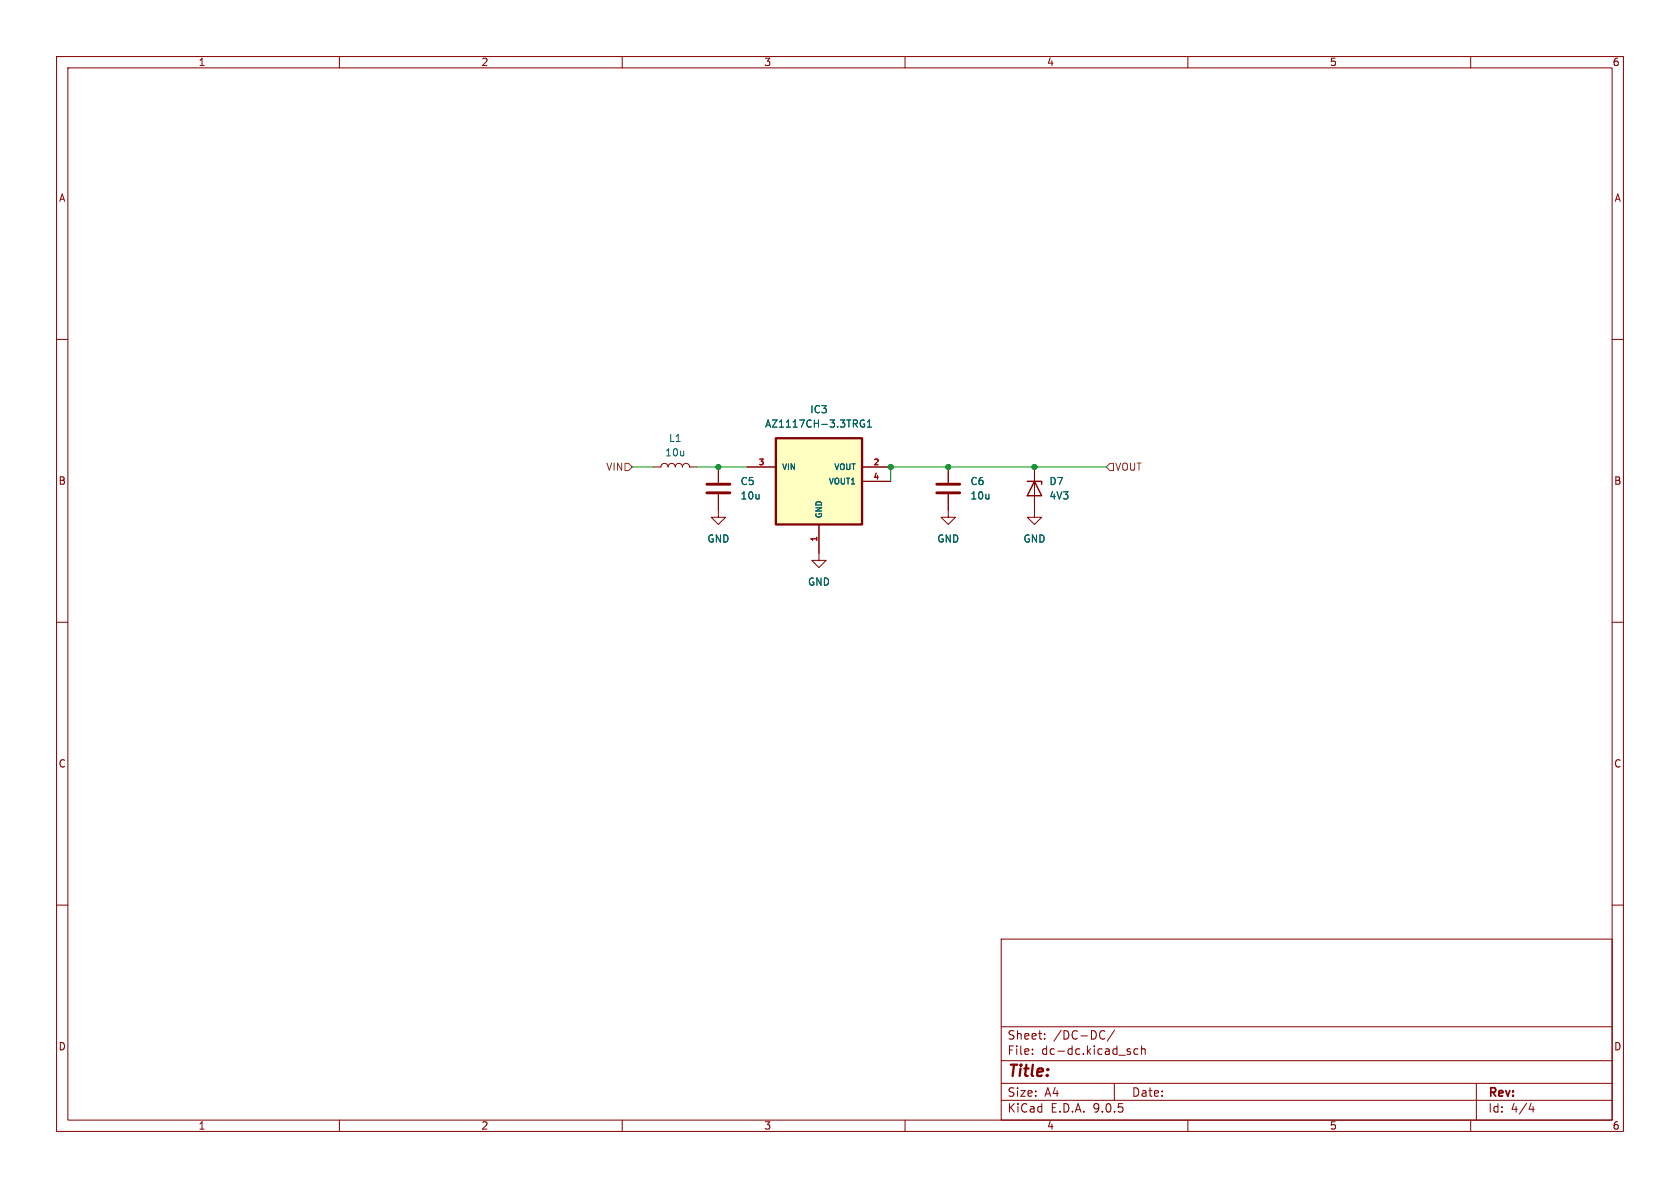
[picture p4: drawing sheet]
(kicad_sch
 (version 20250114)
 (generator "eeschema")
 (generator_version "9.0")
 (paper "A4")
 (lib_symbols
  (symbol "Device:C"
   (pin_numbers (hide yes))
   (pin_names
    (offset 0.254)) (exclude_from_sim no) (in_bom yes) (on_board yes)
   (property "Reference" "C" (at 0.635 2.54 0) (effects (font (size 1.27 1.27)) (justify left)))
   (property "Value" "C" (at 0.635 -2.54 0) (effects (font (size 1.27 1.27)) (justify left)))
   (property "Footprint" "" (at 0.9652 -3.81 0) (effects (font (size 1.27 1.27)) (hide yes)))
   (property "Datasheet" "~" (at 0 0 0) (effects (font (size 1.27 1.27)) (hide yes)))
   (property "Description" "Unpolarized capacitor" (at 0 0 0) (effects (font (size 1.27 1.27)) (hide yes)))
   (symbol "C_0_1"
    (polyline (pts (xy -2.032 0.762) (xy 2.032 0.762)) (stroke (width 0.508) (type solid)) (fill (type none)))
    (polyline (pts (xy -2.032 -0.762) (xy 2.032 -0.762)) (stroke (width 0.508) (type solid)) (fill (type none))))
   (symbol "C_1_1"
    (pin passive line (at 0 3.81 270) (length 2.794) (name "~" (effects (font (size 1.27 1.27)))) (number "1" (effects (font (size 1.27 1.27)))))
    (pin passive line (at 0 -3.81 90) (length 2.794) (name "~" (effects (font (size 1.27 1.27)))) (number "2" (effects (font (size 1.27 1.27))))))
   (embedded_fonts no))
  (symbol "Device:D_Zener"
   (pin_numbers (hide yes))
   (pin_names
    (offset 1.016) (hide yes)) (exclude_from_sim no) (in_bom yes) (on_board yes)
   (property "Reference" "D" (at 0 2.54 0) (effects (font (size 1.27 1.27))))
   (property "Value" "D_Zener" (at 0 -2.54 0) (effects (font (size 1.27 1.27))))
   (property "Footprint" "" (at 0 0 0) (effects (font (size 1.27 1.27)) (hide yes)))
   (property "Datasheet" "~" (at 0 0 0) (effects (font (size 1.27 1.27)) (hide yes)))
   (property "Description" "Zener diode" (at 0 0 0) (effects (font (size 1.27 1.27)) (hide yes)))
   (symbol "D_Zener_0_1"
    (polyline (pts (xy -1.27 -1.27) (xy -1.27 1.27) (xy -0.762 1.27)) (stroke (width 0.254) (type solid)) (fill (type none)))
    (polyline (pts (xy 1.27 0) (xy -1.27 0)) (stroke (width 0) (type solid)) (fill (type none)))
    (polyline (pts (xy 1.27 -1.27) (xy 1.27 1.27) (xy -1.27 0) (xy 1.27 -1.27)) (stroke (width 0.254) (type solid)) (fill (type none))))
   (symbol "D_Zener_1_1"
    (pin passive line (at -3.81 0 0) (length 2.54) (name "K" (effects (font (size 1.27 1.27)))) (number "1" (effects (font (size 1.27 1.27)))))
    (pin passive line (at 3.81 0 180) (length 2.54) (name "A" (effects (font (size 1.27 1.27)))) (number "2" (effects (font (size 1.27 1.27))))))
   (embedded_fonts no))
  (symbol "Device:L"
   (pin_numbers (hide yes))
   (pin_names
    (offset 1.016) (hide yes)) (exclude_from_sim no) (in_bom yes) (on_board yes)
   (property "Reference" "L" (at -1.27 0 90) (effects (font (size 1.27 1.27))))
   (property "Value" "L" (at 1.905 0 90) (effects (font (size 1.27 1.27))))
   (property "Footprint" "" (at 0 0 0) (effects (font (size 1.27 1.27)) (hide yes)))
   (property "Datasheet" "~" (at 0 0 0) (effects (font (size 1.27 1.27)) (hide yes)))
   (property "Description" "Inductor" (at 0 0 0) (effects (font (size 1.27 1.27)) (hide yes)))
   (symbol "L_0_1"
    (arc (start 0 2.54) (mid 0.635 1.905) (end 0 1.27) (stroke (width 0) (type solid)) (fill (type none)))
    (arc (start 0 1.27) (mid 0.635 0.635) (end 0 0) (stroke (width 0) (type solid)) (fill (type none)))
    (arc (start 0 0) (mid 0.635 -0.635) (end 0 -1.27) (stroke (width 0) (type solid)) (fill (type none)))
    (arc (start 0 -1.27) (mid 0.635 -1.905) (end 0 -2.54) (stroke (width 0) (type solid)) (fill (type none))))
   (symbol "L_1_1"
    (pin passive line (at 0 3.81 270) (length 1.27) (name "1" (effects (font (size 1.27 1.27)))) (number "1" (effects (font (size 1.27 1.27)))))
    (pin passive line (at 0 -3.81 90) (length 1.27) (name "2" (effects (font (size 1.27 1.27)))) (number "2" (effects (font (size 1.27 1.27))))))
   (embedded_fonts no))
  (symbol "LD1117S33CTR:LD1117S33CTR"
   (pin_names
    (offset 1.016)) (exclude_from_sim no) (in_bom yes) (on_board yes)
   (property "Reference" "IC" (at -7.62 5.715 0) (effects (font (size 1.27 1.27)) (justify left bottom)))
   (property "Value" "LD1117S33CTR" (at -5.08 2.54 0) (effects (font (size 1.27 1.27)) (justify left bottom)))
   (property "Footprint" "LD1117S33CTR:SOT223" (at 0 0 0) (effects (font (size 1.27 1.27)) (justify bottom) (hide yes)))
   (property "Datasheet" "" (at 0 0 0) (effects (font (size 1.27 1.27)) (hide yes)))
   (property "Description" "" (at 0 0 0) (effects (font (size 1.27 1.27)) (hide yes)))
   (property "MF" "STMicroelectronics" (at 0 0 0) (effects (font (size 1.27 1.27)) (justify bottom) (hide yes)))
   (property "Description_1" "Linear Voltage Regulator IC Positive Fixed 1 Output  800mA SOT-223" (at 0 0 0) (effects (font (size 1.27 1.27)) (justify bottom) (hide yes)))
   (property "Package" "SOT-223 STMicroelectronics" (at 0 0 0) (effects (font (size 1.27 1.27)) (justify bottom) (hide yes)))
   (property "Price" "None" (at 0 0 0) (effects (font (size 1.27 1.27)) (justify bottom) (hide yes)))
   (property "SnapEDA_Link" "https://www.snapeda.com/parts/LD1117S33CTR/STMicroelectronics/view-part/?ref=snap" (at 0 0 0) (effects (font (size 1.27 1.27)) (justify bottom) (hide yes)))
   (property "MP" "LD1117S33CTR" (at 0 0 0) (effects (font (size 1.27 1.27)) (justify bottom) (hide yes)))
   (property "Availability" "In Stock" (at 0 0 0) (effects (font (size 1.27 1.27)) (justify bottom) (hide yes)))
   (property "Check_prices" "https://www.snapeda.com/parts/LD1117S33CTR/STMicroelectronics/view-part/?ref=eda" (at 0 0 0) (effects (font (size 1.27 1.27)) (justify bottom) (hide yes)))
   (symbol "LD1117S33CTR_0_0"
    (rectangle (start -7.62 -10.16) (end 7.62 5.08) (stroke (width 0.4064) (type default)) (fill (type background)))
    (pin input line (at -12.7 0 0) (length 5.08) (name "VIN" (effects (font (size 1.016 1.016)))) (number "3" (effects (font (size 1.016 1.016)))))
    (pin power_in line (at 0 -15.24 90) (length 5.08) (name "GND" (effects (font (size 1.016 1.016)))) (number "1" (effects (font (size 1.016 1.016)))))
    (pin power_in line (at 12.7 0 180) (length 5.08) (name "VOUT" (effects (font (size 1.016 1.016)))) (number "2" (effects (font (size 1.016 1.016)))))
    (pin power_in line (at 12.7 -2.54 180) (length 5.08) (name "VOUT1" (effects (font (size 1.016 1.016)))) (number "4" (effects (font (size 1.016 1.016))))))
   (embedded_fonts no))
  (symbol "power:GND"
   (power)
   (pin_names
    (offset 0)) (exclude_from_sim no) (in_bom yes) (on_board yes)
   (property "Reference" "#PWR" (at 0 -6.35 0) (effects (font (size 1.27 1.27)) (hide yes)))
   (property "Value" "GND" (at 0 -3.81 0) (effects (font (size 1.27 1.27))))
   (property "Footprint" "" (at 0 0 0) (effects (font (size 1.27 1.27)) (hide yes)))
   (property "Datasheet" "" (at 0 0 0) (effects (font (size 1.27 1.27)) (hide yes)))
   (property "Description" "Power symbol creates a global label with name \"GND\" , ground" (at 0 0 0) (effects (font (size 1.27 1.27)) (hide yes)))
   (symbol "GND_0_1"
    (polyline (pts (xy 0 0) (xy 0 -1.27) (xy 1.27 -1.27) (xy 0 -2.54) (xy -1.27 -1.27) (xy 0 -1.27)) (stroke (width 0) (type solid)) (fill (type none))))
   (symbol "GND_1_1"
    (pin power_in line (at 0 0 270) (length 0) (hide yes) (name "GND" (effects (font (size 1.27 1.27)))) (number "1" (effects (font (size 1.27 1.27))))))
   (embedded_fonts no)))
 (junction
  (at 127 82.55)
  (diameter 0)
  (color 0 0 0 0))
 (junction
  (at 167.64 82.55)
  (diameter 0)
  (color 0 0 0 0))
 (junction
  (at 157.48 82.55)
  (diameter 0)
  (color 0 0 0 0))
 (junction
  (at 182.88 82.55)
  (diameter 0)
  (color 0 0 0 0))
 (wire
  (pts (xy 157.48 82.55) (xy 167.64 82.55))
  (stroke (width 0) (type default)))
 (wire
  (pts (xy 127 82.55) (xy 132.08 82.55))
  (stroke (width 0) (type default)))
 (wire
  (pts (xy 123.19 82.55) (xy 127 82.55))
  (stroke (width 0) (type default)))
 (wire
  (pts (xy 157.48 82.55) (xy 157.48 85.09))
  (stroke (width 0) (type default)))
 (wire
  (pts (xy 111.76 82.55) (xy 115.57 82.55))
  (stroke (width 0) (type default)))
 (wire
  (pts (xy 167.64 82.55) (xy 182.88 82.55))
  (stroke (width 0) (type default)))
 (wire
  (pts (xy 182.88 82.55) (xy 195.58 82.55))
  (stroke (width 0) (type default)))
 (hierarchical_label "VOUT"
  (shape input)
  (at 195.58 82.55 0)
  (effects (font (size 1.27 1.27)) (justify left)))
 (hierarchical_label "VIN"
  (shape input)
  (at 111.76 82.55 180)
  (effects (font (size 1.27 1.27)) (justify right)))
 (symbol
  (lib_id "Device:D_Zener")
  (at 182.88 86.36 270)
  (unit 1)
  (exclude_from_sim no)
  (in_bom yes)
  (on_board yes)
  (dnp no)
  (fields_autoplaced yes)
  (property "Reference" "D7" (at 185.42 85.0899 90) (effects (font (size 1.27 1.27)) (justify left)))
  (property "Value" "4V3" (at 185.42 87.6299 90) (effects (font (size 1.27 1.27)) (justify left)))
  (property "Footprint" "Diode_SMD:D_SMA" (at 182.88 86.36 0) (effects (font (size 1.27 1.27)) (hide yes)))
  (property "Datasheet" "~" (at 182.88 86.36 0) (effects (font (size 1.27 1.27)) (hide yes)))
  (property "Description" "Zener diode" (at 182.88 86.36 0) (effects (font (size 1.27 1.27)) (hide yes)))
  (pin "1")
  (pin "2"))
 (symbol
  (lib_id "power:GND")
  (at 144.78 97.79 0)
  (unit 1)
  (exclude_from_sim no)
  (in_bom yes)
  (on_board yes)
  (dnp no)
  (fields_autoplaced yes)
  (property "Reference" "#PWR025" (at 144.78 104.14 0) (effects (font (size 1.27 1.27)) (hide yes)))
  (property "Value" "GND" (at 144.78 102.87 0) (effects (font (size 1.27 1.27))))
  (property "Footprint" "" (at 144.78 97.79 0) (effects (font (size 1.27 1.27)) (hide yes)))
  (property "Datasheet" "" (at 144.78 97.79 0) (effects (font (size 1.27 1.27)) (hide yes)))
  (property "Description" "Power symbol creates a global label with name \"GND\" , ground" (at 144.78 97.79 0) (effects (font (size 1.27 1.27)) (hide yes)))
  (pin "1"))
 (symbol
  (lib_id "Device:C")
  (at 127 86.36 0)
  (unit 1)
  (exclude_from_sim no)
  (in_bom yes)
  (on_board yes)
  (dnp no)
  (fields_autoplaced yes)
  (property "Reference" "C5" (at 130.81 85.0899 0) (effects (font (size 1.27 1.27)) (justify left)))
  (property "Value" "10u" (at 130.81 87.6299 0) (effects (font (size 1.27 1.27)) (justify left)))
  (property "Footprint" "Capacitor_SMD:C_1206_3216Metric" (at 127.9652 90.17 0) (effects (font (size 1.27 1.27)) (hide yes)))
  (property "Datasheet" "~" (at 127 86.36 0) (effects (font (size 1.27 1.27)) (hide yes)))
  (property "Description" "Unpolarized capacitor" (at 127 86.36 0) (effects (font (size 1.27 1.27)) (hide yes)))
  (pin "2")
  (pin "1"))
 (symbol
  (lib_id "power:GND")
  (at 182.88 90.17 0)
  (unit 1)
  (exclude_from_sim no)
  (in_bom yes)
  (on_board yes)
  (dnp no)
  (fields_autoplaced yes)
  (property "Reference" "#PWR043" (at 182.88 96.52 0) (effects (font (size 1.27 1.27)) (hide yes)))
  (property "Value" "GND" (at 182.88 95.25 0) (effects (font (size 1.27 1.27))))
  (property "Footprint" "" (at 182.88 90.17 0) (effects (font (size 1.27 1.27)) (hide yes)))
  (property "Datasheet" "" (at 182.88 90.17 0) (effects (font (size 1.27 1.27)) (hide yes)))
  (property "Description" "Power symbol creates a global label with name \"GND\" , ground" (at 182.88 90.17 0) (effects (font (size 1.27 1.27)) (hide yes)))
  (pin "1"))
 (symbol
  (lib_id "Device:L")
  (at 119.38 82.55 90)
  (unit 1)
  (exclude_from_sim no)
  (in_bom yes)
  (on_board yes)
  (dnp no)
  (fields_autoplaced yes)
  (property "Reference" "L1" (at 119.38 77.47 90) (effects (font (size 1.27 1.27))))
  (property "Value" "10u" (at 119.38 80.01 90) (effects (font (size 1.27 1.27))))
  (property "Footprint" "Inductor_SMD:L_0805_2012Metric" (at 119.38 82.55 0) (effects (font (size 1.27 1.27)) (hide yes)))
  (property "Datasheet" "~" (at 119.38 82.55 0) (effects (font (size 1.27 1.27)) (hide yes)))
  (property "Description" "Inductor" (at 119.38 82.55 0) (effects (font (size 1.27 1.27)) (hide yes)))
  (pin "1")
  (pin "2"))
 (symbol
  (lib_id "LD1117S33CTR:LD1117S33CTR")
  (at 144.78 82.55 0)
  (unit 1)
  (exclude_from_sim no)
  (in_bom yes)
  (on_board yes)
  (dnp no)
  (fields_autoplaced yes)
  (property "Reference" "IC3" (at 144.78 72.39 0) (effects (font (size 1.27 1.27))))
  (property "Value" "AZ1117CH-3.3TRG1" (at 144.78 74.93 0) (effects (font (size 1.27 1.27))))
  (property "Footprint" "My_footprints:SOT223" (at 144.78 82.55 0) (effects (font (size 1.27 1.27)) (justify bottom) (hide yes)))
  (property "Datasheet" "" (at 144.78 82.55 0) (effects (font (size 1.27 1.27)) (hide yes)))
  (property "Description" "" (at 144.78 82.55 0) (effects (font (size 1.27 1.27)) (hide yes)))
  (property "MF" "STMicroelectronics" (at 144.78 82.55 0) (effects (font (size 1.27 1.27)) (justify bottom) (hide yes)))
  (property "Description_1" "Linear Voltage Regulator IC Positive Fixed 1 Output  800mA SOT-223" (at 144.78 82.55 0) (effects (font (size 1.27 1.27)) (justify bottom) (hide yes)))
  (property "Package" "SOT-223 STMicroelectronics" (at 144.78 82.55 0) (effects (font (size 1.27 1.27)) (justify bottom) (hide yes)))
  (property "Price" "None" (at 144.78 82.55 0) (effects (font (size 1.27 1.27)) (justify bottom) (hide yes)))
  (property "SnapEDA_Link" "https://www.snapeda.com/parts/LD1117S33CTR/STMicroelectronics/view-part/?ref=snap" (at 144.78 82.55 0) (effects (font (size 1.27 1.27)) (justify bottom) (hide yes)))
  (property "MP" "LD1117S33CTR" (at 144.78 82.55 0) (effects (font (size 1.27 1.27)) (justify bottom) (hide yes)))
  (property "Availability" "In Stock" (at 144.78 82.55 0) (effects (font (size 1.27 1.27)) (justify bottom) (hide yes)))
  (property "Check_prices" "https://www.snapeda.com/parts/LD1117S33CTR/STMicroelectronics/view-part/?ref=eda" (at 144.78 82.55 0) (effects (font (size 1.27 1.27)) (justify bottom) (hide yes)))
  (pin "3")
  (pin "1")
  (pin "2")
  (pin "4"))
 (symbol
  (lib_id "power:GND")
  (at 127 90.17 0)
  (unit 1)
  (exclude_from_sim no)
  (in_bom yes)
  (on_board yes)
  (dnp no)
  (fields_autoplaced yes)
  (property "Reference" "#PWR024" (at 127 96.52 0) (effects (font (size 1.27 1.27)) (hide yes)))
  (property "Value" "GND" (at 127 95.25 0) (effects (font (size 1.27 1.27))))
  (property "Footprint" "" (at 127 90.17 0) (effects (font (size 1.27 1.27)) (hide yes)))
  (property "Datasheet" "" (at 127 90.17 0) (effects (font (size 1.27 1.27)) (hide yes)))
  (property "Description" "Power symbol creates a global label with name \"GND\" , ground" (at 127 90.17 0) (effects (font (size 1.27 1.27)) (hide yes)))
  (pin "1"))
 (symbol
  (lib_id "Device:C")
  (at 167.64 86.36 0)
  (unit 1)
  (exclude_from_sim no)
  (in_bom yes)
  (on_board yes)
  (dnp no)
  (fields_autoplaced yes)
  (property "Reference" "C6" (at 171.45 85.0899 0) (effects (font (size 1.27 1.27)) (justify left)))
  (property "Value" "10u" (at 171.45 87.6299 0) (effects (font (size 1.27 1.27)) (justify left)))
  (property "Footprint" "Capacitor_SMD:C_1206_3216Metric" (at 168.6052 90.17 0) (effects (font (size 1.27 1.27)) (hide yes)))
  (property "Datasheet" "~" (at 167.64 86.36 0) (effects (font (size 1.27 1.27)) (hide yes)))
  (property "Description" "Unpolarized capacitor" (at 167.64 86.36 0) (effects (font (size 1.27 1.27)) (hide yes)))
  (pin "2")
  (pin "1"))
 (symbol
  (lib_id "power:GND")
  (at 167.64 90.17 0)
  (unit 1)
  (exclude_from_sim no)
  (in_bom yes)
  (on_board yes)
  (dnp no)
  (fields_autoplaced yes)
  (property "Reference" "#PWR026" (at 167.64 96.52 0) (effects (font (size 1.27 1.27)) (hide yes)))
  (property "Value" "GND" (at 167.64 95.25 0) (effects (font (size 1.27 1.27))))
  (property "Footprint" "" (at 167.64 90.17 0) (effects (font (size 1.27 1.27)) (hide yes)))
  (property "Datasheet" "" (at 167.64 90.17 0) (effects (font (size 1.27 1.27)) (hide yes)))
  (property "Description" "Power symbol creates a global label with name \"GND\" , ground" (at 167.64 90.17 0) (effects (font (size 1.27 1.27)) (hide yes)))
  (pin "1")))
